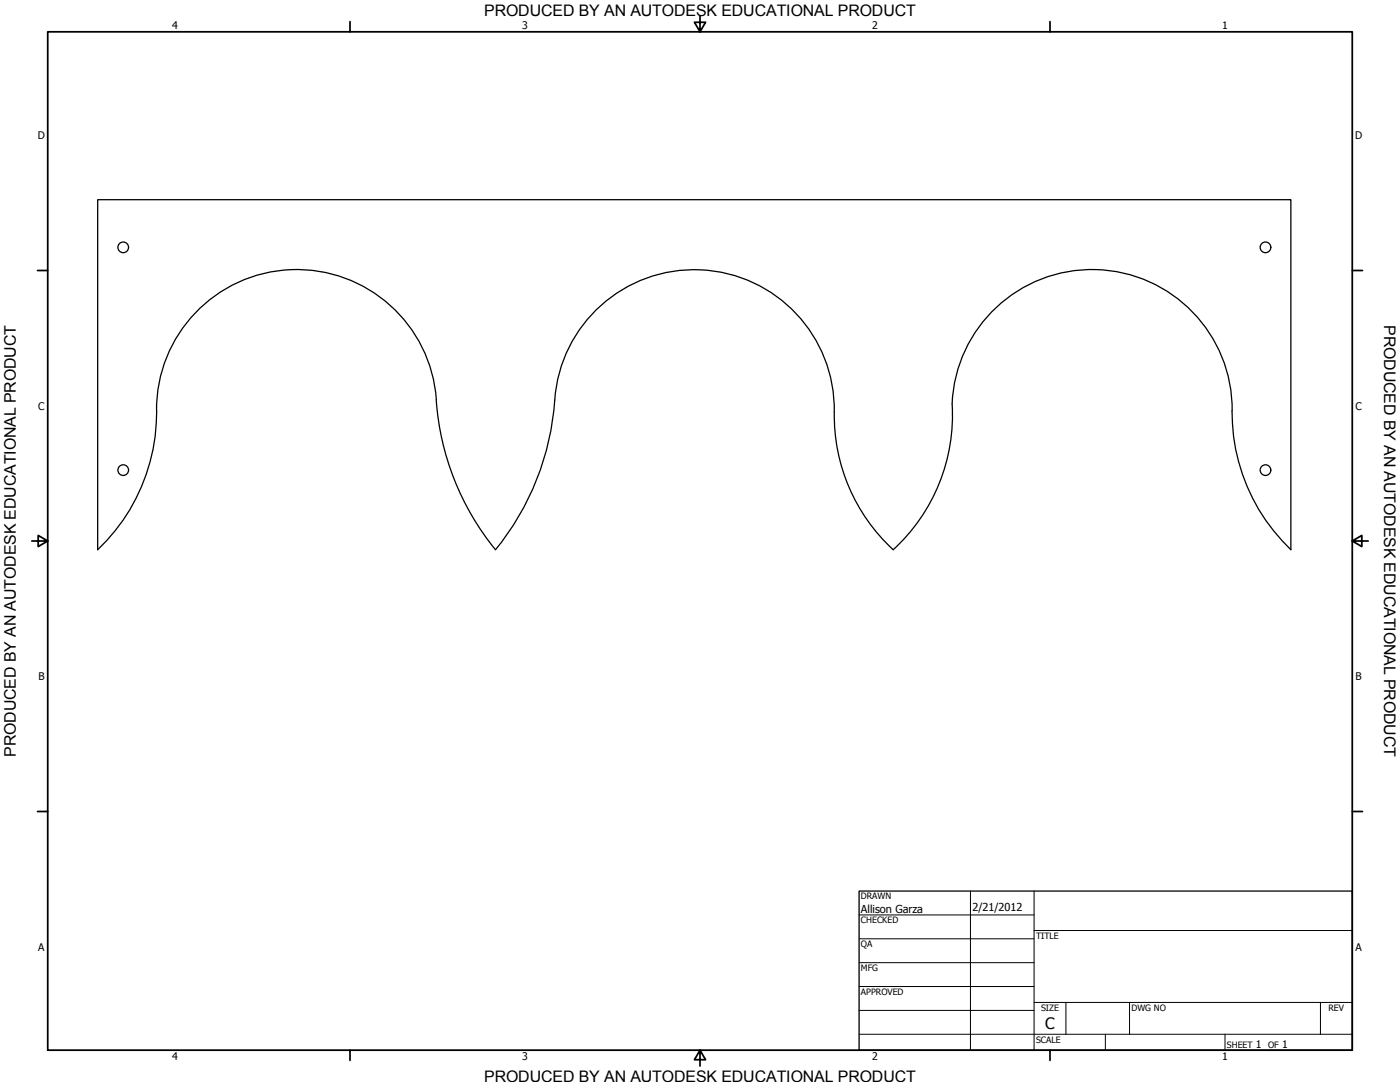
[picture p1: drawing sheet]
<svg xmlns="http://www.w3.org/2000/svg" width="559mm" height="432mm" viewBox="0 0 559 432" stroke-linecap="round" stroke-linejoin="round" font-family="sans-serif">
<!-- layer: Visible (ANSI) -->
<g fill="none" stroke="#000" stroke-width=".51">
<path d="M174.1 159.6a106.3 106.3 0 0 0 23.6 59.8M174.2 159.6a55.9 55.9 0 0 0-58-52 55.9 55.9 0 0 0-53.7 56.3M221.4 159.6a106.3 106.3 0 0 1-23.6 59.8M221.4 159.6a55.9 55.9 0 0 1 59.5-51.8 55.9 55.9 0 0 1 52.1 59.3 72.9 72.9 0 0 0 23.5 52.3M62.5 164a75.7 75.7 0 0 1-23.5 55.4v-139.7h476.2v139.7a76 76 0 0 1-23.5-55.4M380 161.1a72.9 72.9 0 0 1-23.5 58.3M380 161.1a55.9 55.9 0 0 1 57.3-53.5 55.9 55.9 0 0 1 54.5 56.3"/>
<circle cx="49.2" cy="98.7" r="2.13"/>
<circle cx="505.1" cy="98.7" r="2.13"/>
<circle cx="49.2" cy="187.6" r="2.13"/>
<circle cx="505.1" cy="187.6" r="2.13"/>
</g>
<!-- layer: Border (ANSI) -->
<g fill="none" stroke="#000" stroke-width=".7">
<path d="M19 12.7h520.8v406.4h-520.8zM139.7 8.6v4.1M279.4 6.3v6.4l-2.2-3.8h4.4l-2.2 3.8M419.1 8.6v4.1M15 107.9h4M539.8 107.9h4M12.7 215.9h6.3l-3.8-2.2v4.4l3.8-2.2M539.8 215.9l3.8 2.2v-4.4l-3.8 2.2h6.3M15 323.8h4M539.8 323.8h4M139.7 419.1v4.1M279.4 419.1l2.2 3.8h-4.4l2.2-3.8v6.3"/>
<path d="M419.1 419.1v4.1"/>
</g>
<!-- layer: Title (ANSI) -->
<g fill="none" stroke="#000" stroke-width=".4">
<path d="M387.3 355.6v63.5M412.7 355.6v63.5M342.9 365.1h69.8M342.9 374.6h69.8M412.7 371.3h127.1M342.9 384.2h69.8M342.9 393.7h69.8M342.9 412.7h196.9M342.9 403.2h69.8M412.7 400h127.1M425.4 400v12.7M441.2 412.7v6.4"/>
<path d="M450.8 400v12.7M488.9 412.7v6.4M527 400v12.7"/>
</g>
<path d="M342.9 355.6h196.9v63.5h-196.9z" fill="none" stroke="#000" stroke-width=".51"/>
<g font-size="6.4">
<text x="552.4" y="129.8" transform="rotate(90 552.4 129.8)">PRODUCED BY AN AUTODESK EDUCATIONAL PRODUCT</text>
<text x="6.3" y="302" transform="rotate(-90 6.3 302)">PRODUCED BY AN AUTODESK EDUCATIONAL PRODUCT</text>
</g>
<g font-size="6.3">
<text x="193.3" y="6.3">PRODUCED BY AN AUTODESK EDUCATIONAL PRODUCT</text>
<text x="417.2" y="410.6">C</text>
<text x="193.3" y="431.8">PRODUCED BY AN AUTODESK EDUCATIONAL PRODUCT</text>
</g>
<g font-size="4.4">
<text x="343.7" y="364.3">Allison Garza</text>
<text x="388.1" y="363.7">2/21/2012</text>
</g>
<g font-size="4.2">
<text x="68.7" y="11.7">4</text>
<text x="208.4" y="11.7">3</text>
<text x="348.1" y="11.7">2</text>
<text x="487.8" y="11.7">1</text>
<text x="15.1" y="55.5">D</text>
<text x="540.9" y="55.5">D</text>
<text x="15.2" y="163.4">C</text>
<text x="541" y="163.4">C</text>
<text x="15.3" y="271.4">B</text>
<text x="541.1" y="271.4">B</text>
<text x="15.2" y="379.3">A</text>
<text x="541" y="379.3">A</text>
<text x="501.3" y="418.3">1</text>
<text x="511.8" y="418.3">1</text>
<text x="68.7" y="423.2">4</text>
<text x="208.4" y="423.2">3</text>
<text x="348.1" y="423.2">2</text>
<text x="487.8" y="423.2">1</text>
</g>
<g font-size="3.5">
<text x="343.7" y="358.9">DRAWN</text>
<text x="343.7" y="368.5">CHECKED</text>
<text x="413.5" y="374.6">TITLE</text>
<text x="343.7" y="378">QA</text>
<text x="343.7" y="387.5">MFG</text>
<text x="343.7" y="397.1">APPROVED</text>
<text x="415.5" y="403.4">SIZE</text>
<text x="451.6" y="403.4">DWG NO</text>
<text x="530.3" y="403.4">REV</text>
<text x="413.5" y="416.1">SCALE</text>
<text x="489.7" y="418.3">SHEET</text>
<text x="506.2" y="418.3">OF</text>
</g>
</svg>
